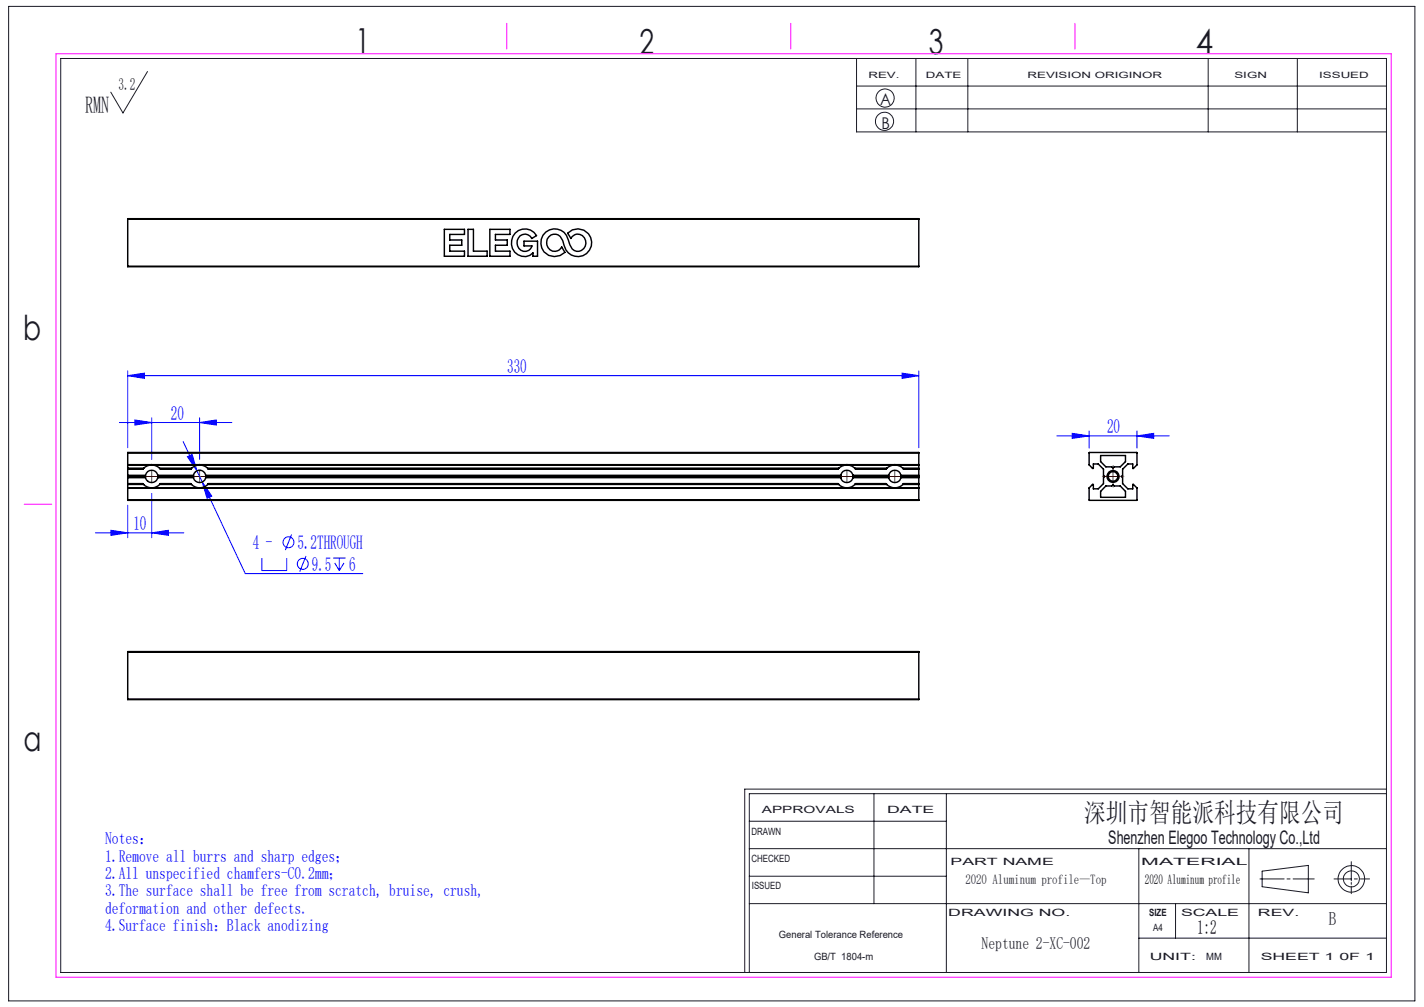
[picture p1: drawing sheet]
<svg xmlns="http://www.w3.org/2000/svg" width="297mm" height="210mm" viewBox="0 0 297 210" stroke-linecap="round" stroke-linejoin="round" font-family="sans-serif">
<g fill="none" stroke="#00f" stroke-width=".21">
<path d="M26.6 78.3l3.5-.5v1.1zM26.6 77.4v16M26.6 78.3h165M188.1 77.8l3.5 .5-3.5 .6zM191.6 77.4v16M24.9 88.1h23.5M28.1 87.6l3.5 .5-3.5 .5zM31.6 87.1v8.7M38.2 92.1l2.9 6.1M39.1 95.2l1-.4 1 3.4zM41.1 98.2l1.1 2.3M41.6 88.1l3.5-.5v1z"/>
<path d="M41.6 87.1v8.7M41.9 98.1a1.23 1.23 0 0 0-1.4 .7M220.4 90.9h23.5M223.6 90.4l3.6 .5-3.6 .5zM227.2 89.9v3.5M237.1 90.9l3.5-.5v1zM237.1 89.9v3.5M19.9 111.1h18.4M23.1 110.6l3.5 .5-3.5 .5zM26.6 105.4v6.7M31.6 111.1l3.5-.5v1zM31.6 102.9v9.2"/>
<path d="M42.2 100.5l2 3-1 .4zM42.2 100.5l9 19.1h24.5M54.6 116.4v2.6h5.2v-2.6M60.8 111.5l-1.3 3.2M63.8 115.9l-1.3 3.3M69.5 116.4h2.6M69.8 117.4l1 1.6M70.8 116.4v2.6M71.8 117.4l-1 1.6"/>
<circle cx="60.2" cy="113.1" r="1.15"/>
<circle cx="63.2" cy="117.6" r="1.15"/>
</g>
<g fill="none" stroke="#191924" stroke-width=".21">
<path d="M1.8 1.3h293.3v207.4h-293.3zM12.7 12.2h276.5v190.6h-276.5zM30.8 14.9l-5.2 8.7-2.5-4.4M178.6 12.2v15.3h110.6M178.6 17.9h110.6M191 12.2v15.3M201.9 12.2v15.3M252 12.2v15.3M270.6 12.2v15.3M178.6 22.7h110.6M156.3 177h132.9M156.3 171.3h41.1"/>
<path d="M182.3 165.5v22.9M197.4 165.5v37.3M237.5 177v25.8M260.5 177v25.8M281.8 179.7v4M289.2 165.5h-132.9v37.3M289.2 164.6h-133.9v38.2M156.3 188.4h132.9M156.3 182.7h41.1M237.5 195.6h51.7M245.2 188.4v7.2M262.8 183.3h5"/>
<path d="M263.2 181.7l9.7-1.2v5.7l-9.7-1.3zM268.4 183.3h.7M269.7 183.3h4.4M278.2 183.3h3.6M281.8 184v.4M281.8 184.8v1.6M282.5 183.3h.6M283.7 183.3h1.9"/>
<circle cx="184.5" cy="25.3" r="1.9"/>
<circle cx="184.6" cy="20.4" r="1.89"/>
<circle cx="281.9" cy="183.3" r="1.68"/>
<circle cx="281.9" cy="183.3" r="2.77"/>
</g>
<g fill="none" stroke="#f00" stroke-width=".21" stroke-dasharray="30.5 1.3 1.3 1.3">
<path d="M29.1 99.3h.1M31.6 96.8h.1M34.1 99.3h.1M39.1 99.3h.1M41.6 96.8h.1M44.1 99.3h.1M174.1 99.3h.1M176.6 96.8h.1M179.1 99.3h.1M184.1 99.3h.1M186.6 96.8h.1M189.1 99.3h.1"/>
<path d="M230.9 99.3h-1M232.2 98.1v-1M233.4 99.3h1M31.6 101.8v.1M41.6 101.8v.1M176.6 101.8v.1M186.6 101.8v.1M232.2 100.6v1"/>
</g>
<path d="M30.4 99.4h2.5M31.6 98.1v2.5M40.4 99.4h2.5M41.6 98.1v2.5M175.4 99.4h2.5M176.6 98.1v2.5M185.4 99.4h2.5M186.6 98.1v2.5M230.9 99.4h2.5M232.1 98.1v2.5" fill="none" stroke="#f00" stroke-width=".21"/>
<path d="M11.7 11.2h278.5v192.6h-278.5zM105.7 4.9v5.3M164.9 4.9v5.3M224.2 4.9v5.3M5 105.2h5.8" fill="none" stroke="#f0f" stroke-width=".21"/>
<g fill="#00f">
<path d="M26.6 78.3l3.5-.5v1.1zM188.1 77.8l3.5 .5-3.5 .6zM28.1 87.6l3.5 .5-3.5 .5zM41.6 88.1l3.5-.5v1zM23.1 110.6l3.5 .5-3.5 .5zM31.6 111.1l3.5-.5v1zM39.1 95.2l2 3-1-3.4zM42.2 100.5l1 3.4 1-.4z"/>
<path d="M223.6 90.4l3.6 .5-3.6 .5zM237.1 90.9l3.5-.5v1z"/>
</g>
<g fill="none" stroke="#000" stroke-width=".3">
<path d="M26.6 45.7v-.1h165v.1M26.6 55.5v.1h165v-.1M26.6 45.7v9.8M26.6 55.5h165M26.6 45.7h165M92.7 47.8h4.2v1.1h-3.1v1.2h2.5v1h-2.5v1.3h3.1v1h-4.2zM97.6 47.8h1.1v4.6h2.9v1h-4zM102.2 47.8h4.2v1.1h-3.1v1.2h2.5v1h-2.5v1.3h3.1v1h-4.2zM107.5 48.6a2.8 2.8 0 0 1 4.4 .5l-1 .6a1.67 1.67 0 0 0-2.2-.7 1.67 1.67 0 0 0-.7 2.3 1.55 1.55 0 0 0 1.4 1.1 1.55 1.55 0 0 0 1.5-1.1h-1.6v-1h2.8v3.1h-.9v-.7a2.74 2.74 0 0 1-3.6 .1 2.74 2.74 0 0 1-.6-3.5zM113.8 48.4a2.91 2.91 0 0 1 4.7 1.7l.4 .9a1.74 1.74 0 0 0 1.9 1.4 1.76 1.76 0 0 0 1.3-2.3 1.76 1.76 0 0 0-2.5-1l-.5 .6-.7-1.1a2.89 2.89 0 0 1 4.5 .4 2.89 2.89 0 0 1-1.3 4.3 2.89 2.89 0 0 1-3.9-2.1l-.3-1-.6-.9a1.76 1.76 0 0 0-2.8 1 1.76 1.76 0 0 0 2.3 2l.3-.2 .6-.6 .6 1.1a2.91 2.91 0 0 1-4.2 0 2.91 2.91 0 0 1 .2-4.2zM191.6 45.7v9.8M26.6 94.5v-.1h165v.1"/>
<path d="M26.6 96.9v.1M26.6 94.5h165M26.6 96.9h165M26.6 94.5v2.4M26.6 97v4.7M26.6 97h4.9M26.6 99.1h3.7M26.6 99.4h3.7M26.6 99.6h3.7M29.9 97.7l-.1 .2h-3.2M30 97.7h-3.4h3.3M30 97.7h-.1"/>
<path d="M30.3 99.1a1.31 1.31 0 0 1 1.3-1 1.31 1.31 0 0 1 1.3 1M30.3 99.1v.3M30.3 99.4v.2M30.3 99.6a1.32 1.32 0 0 0 1.3 1 1.32 1.32 0 0 0 1.3-1M31.5 97h.3M31.5 97a2.38 2.38 0 0 0-1.5 .7M31.8 97l.8 .2 .7 .5M31.8 97h9.7M32.9 99.1v.3M32.9 99.4v.2M32.9 99.1h7.5M32.9 99.4h7.4"/>
<path d="M32.9 99.6h7.5M33.3 97.7h.1M33.3 97.7h6.6M33.3 97.7l.2 .2h6.3l.1-.2M39.9 97.7h.1M40.3 99.4l.1 .2M40.4 99.1a1.29 1.29 0 0 1 1.2-1 1.29 1.29 0 0 1 1.3 1M40.4 99.6a1.3 1.3 0 0 0 1.2 1 1.3 1.3 0 0 0 1.3-1M40.4 99.1l-.1 .3M41.5 97h.3M41.5 97a2.38 2.38 0 0 0-1.6 .7M41.8 97a2.38 2.38 0 0 1 1.5 .7"/>
<path d="M41.8 97h134.7M42.9 99.1v.3M42.9 99.1h132.5M42.9 99.6h132.5M42.9 99.4v.2M42.9 99.4h132.4M43.3 97.7h.1M43.3 97.7h131.6M43.4 97.7h131.5M43.4 97.7l.1 .2h131.3l.1-.2M174.9 97.7h.1M175.3 99.4l.1 .2"/>
<path d="M175.4 99.1a1.29 1.29 0 0 1 1.2-1 1.29 1.29 0 0 1 1.3 1M175.4 99.6a1.3 1.3 0 0 0 1.2 1 1.3 1.3 0 0 0 1.3-1M175.4 99.1l-.1 .3M176.5 97h.3M176.5 97a2.38 2.38 0 0 0-1.6 .7M176.8 97a2.38 2.38 0 0 1 1.5 .7M176.8 97h9.7M177.9 99.1v.3M177.9 99.1h7.4M177.9 99.6h7.4M177.9 99.4v.2M177.9 99.4h7.4"/>
<path d="M178.3 97.7h.1M178.3 97.7h6.6M178.3 97.7l.2 .2h6.3l.1-.2M184.9 97.7h.1M185.3 99.4v.2M185.3 99.1a1.29 1.29 0 0 1 1.3-1 1.29 1.29 0 0 1 1.3 1M185.3 99.1v.3M185.3 99.6a1.3 1.3 0 0 0 1.3 1 1.3 1.3 0 0 0 1.3-1M186.5 97h.3M186.5 97l-.8 .2-.8 .5M186.8 97a2.38 2.38 0 0 1 1.5 .7M186.8 97h4.8"/>
<path d="M187.9 99.1v.3M187.9 99.1h3.7M187.9 99.6h3.7M187.9 99.4v.2M187.9 99.4h3.7M188.3 97.7h.1M188.3 97.7h3.3M188.3 97.7l.2 .2h3.1M191.6 96.9v.1M191.6 94.5v2.4M191.6 97v4.7M227.2 94.4h9.9v2.6l-.8 .7v-.9h-1.1l-1.1 1.1v1.2l-.2 .3 .2 .2v1.3l1.1 1h1.1v-.9l.8 .7v2.6h-9.9v-2.6l.8-.7v.9h1.1l1.1-1v-1.3l.2-.2-.2-.3v-1.2l-1.1-1.1h-1.1v.9l-.8-.7z"/>
<path d="M229.6 95h5.1v1.3l-1.1 1.1h-1.2l-.3 .2-.2-.2h-1.3l-1-1.1zM26.6 101.7v.1M26.6 104.3h165M26.6 101.8v2.5M26.6 101.7h4.9M26.6 101.8h165M26.6 100.9h3.2l.1 .1M29.9 101h.1M29.9 101h-3.3h3.4M30 101a2.38 2.38 0 0 0 1.5 .7M30.8 100.4h.1M31.5 101.7h.3"/>
<path d="M31.8 101.7h9.7M33.3 101l-.7 .5-.8 .2M33.3 101h6.6M33.3 101h.1M33.3 101l.2-.1h6.3l.1 .1M39.9 101h.1M39.9 101a2.38 2.38 0 0 0 1.6 .7M41.5 101.7h.3M41.8 101.7h134.7M43.3 101a2.38 2.38 0 0 1-1.5 .7M43.3 101h131.6M43.4 101h-.1"/>
<path d="M43.4 101h131.5M43.4 101l.1-.1h131.3l.1 .1M174.9 101h.1M174.9 101a2.38 2.38 0 0 0 1.6 .7M176.5 101.7h.3M176.8 101.7h9.7M178.3 101a2.38 2.38 0 0 1-1.5 .7M178.3 101h.1M178.3 101h6.6M178.3 101l.2-.1h6.3l.1 .1M184.9 101l.8 .5 .8 .2M184.9 101h.1"/>
<path d="M186.5 101.7h.3M186.8 101.7h4.8M188.3 101a2.38 2.38 0 0 1-1.5 .7M188.3 101h.1M188.3 101h3.3h-3.3M191.6 101.7v.1M191.6 101.8v2.5M191.6 100.9h-3.1l-.2 .1M230.6 101.3h1.3l.2-.2 .3 .2h1.2l1.1 1.2v1.2h-5.1v-1.2zM26.6 136v-.1h165v.1M26.6 136v9.8M26.6 136h165"/>
<path d="M191.6 136v9.8M26.6 145.8v.1h165v-.1M26.6 145.8h165"/>
<circle cx="232.1" cy="99.3" r="1"/>
<circle cx="232.1" cy="99.4" r="1.26"/>
</g>
<g font-size="7.2" fill="#191924">
<text x="74.1" y="11">1</text>
<text x="133.4" y="11.2">2</text>
<text x="193.7" y="11.3">3</text>
<text x="249.4" y="11.3">4</text>
<text x="4.8" y="70.9">b</text>
<text x="4.9" y="156.5">a</text>
</g>
<text font-size="5.6" fill="#191924" x="226.2" y="171.5">深圳市智能派科技有限公司</text>
<text font-size="4.9" fill="#191924" x="17.8" y="23.5">RMN</text>
<g font-size="4.1" fill="#00f">
<text x="105.8" y="77.8">330</text>
<text x="35.7" y="87.5">20</text>
<text x="230.9" y="90.3">20</text>
<text x="27.8" y="110.5">10</text>
<text x="52.7" y="114.5">4 -</text>
<text x="62.1" y="114.5">5.2THROUGH</text>
<text x="65.1" y="119">9.5</text>
<text x="72.8" y="119">6</text>
</g>
<text font-size="4.1" x="249.7" y="194.8">1:2</text>
<g font-size="3.9" fill="#191924">
<text x="231.2" y="176">Shenzhen Elegoo Technology Co.,Ltd</text>
<text x="277.2" y="193">B</text>
</g>
<g font-size="3.5" fill="#191924">
<text x="24.7" y="18.7">3.2</text>
<text x="204.7" y="197.8">Neptune 2-XC-002</text>
</g>
<g font-size="3.5" fill="#00f">
<text x="21.9" y="176">Notes：</text>
<text x="21.9" y="179.7">1.Remove all burrs and sharp edges；</text>
<text x="21.9" y="183.3">2.All unspecified chamfers-C0.2mm；</text>
<text x="21.9" y="186.9">3.The surface shall be free from scratch, bruise, crush,</text>
<text x="21.9" y="190.6">deformation and other defects.</text>
<text x="21.9" y="194.2">4.Surface finish：Black anodizing</text>
</g>
<g font-size="3.4" fill="#191924">
<text x="183.6" y="22">A</text>
<text x="183.8" y="27">B</text>
</g>
<text font-size="2.8" fill="#191924" x="201.3" y="184.5">2020 Aluminum profile—Top</text>
<text font-size="2.8" x="238.8" y="184.5">2020 Aluminum profile</text>
<g font-size="2.1" fill="#191924">
<text x="158.9" y="169.5">APPROVALS</text>
<text x="185" y="169.5">DATE</text>
<text x="156.7" y="174.2">DRAWN</text>
<text x="156.7" y="179.7">CHECKED</text>
<text x="156.8" y="185.4">ISSUED</text>
<text x="198.2" y="180.4">PART NAME</text>
<text x="238" y="180.4">MATERIAL</text>
<text x="197.8" y="191">DRAWING NO.</text>
<text x="239.7" y="191">SIZE</text>
<text x="246.3" y="191">SCALE</text>
<text x="262.4" y="191">REV.</text>
<text x="162.4" y="195.6">General Tolerance Reference</text>
<text x="240.5" y="194.1">A4</text>
<text x="169.8" y="200.2">GB/T 1804-m</text>
<text x="239.8" y="200.2">UNIT:</text>
<text x="251.6" y="200.2">MM</text>
<text x="262.9" y="200.2">SHEET 1 0F 1</text>
</g>
<g font-size="1.8" fill="#191924">
<text x="181.1" y="16.3">REV.</text>
<text x="193.1" y="16.3">DATE</text>
<text x="214.3" y="16.3">REVISION ORIGINOR</text>
<text x="257.5" y="16.3">SIGN</text>
<text x="275.1" y="16.3">ISSUED</text>
</g>
</svg>
